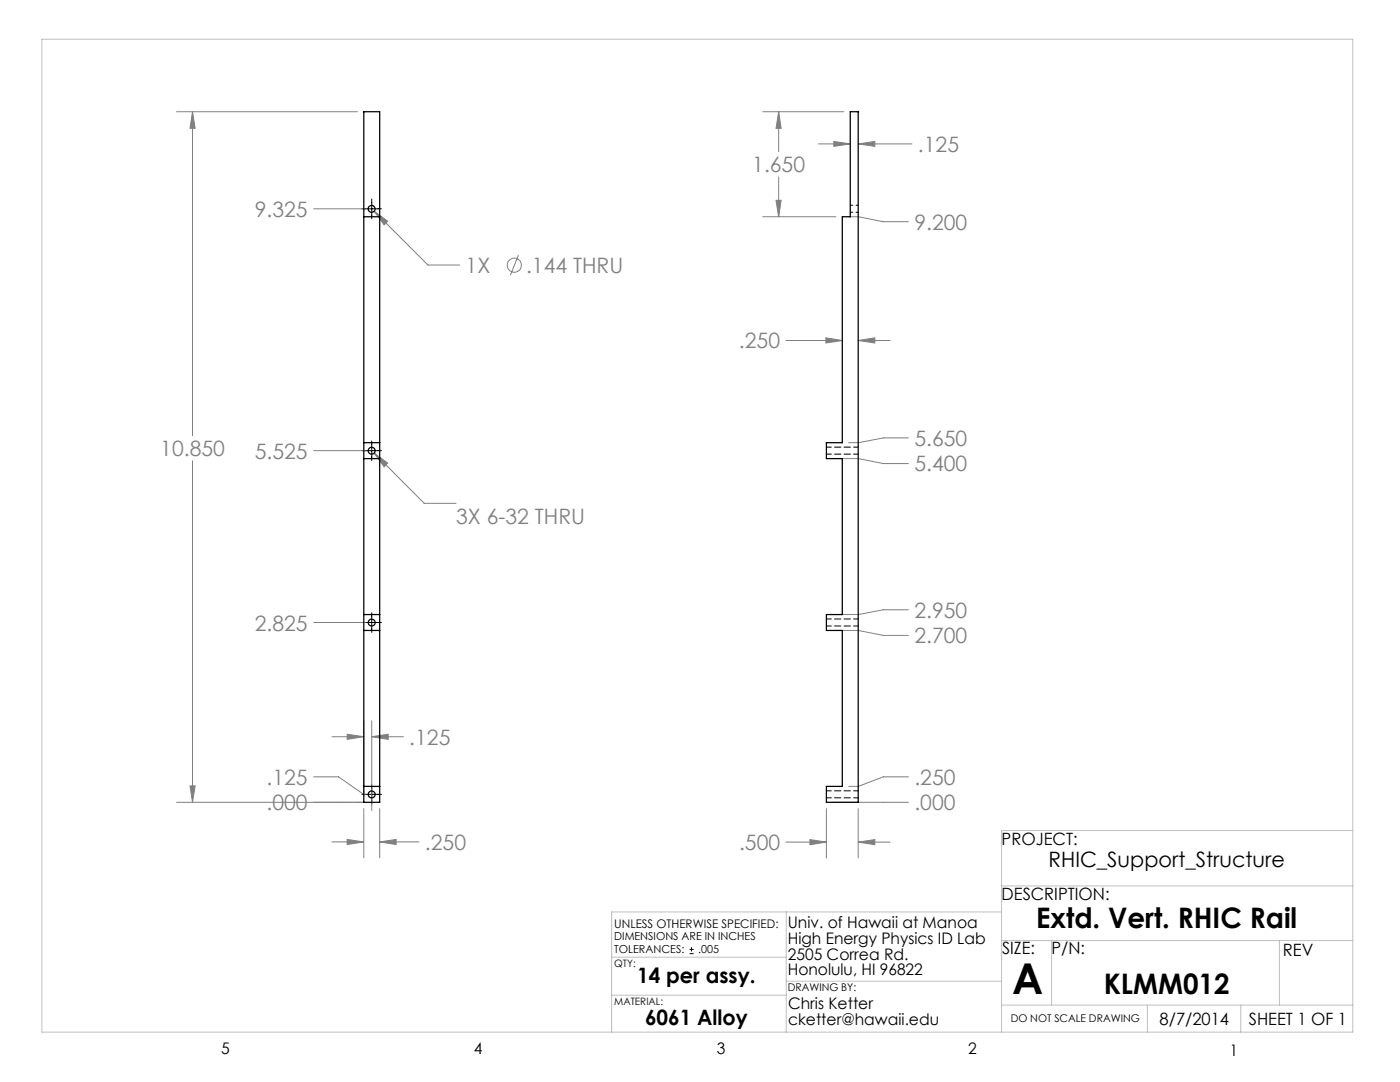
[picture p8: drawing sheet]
<svg xmlns="http://www.w3.org/2000/svg" width="279mm" height="216mm" viewBox="0 0 279 216" stroke-linecap="round" stroke-linejoin="round" font-family="sans-serif">
<g fill="none" stroke="#808080" stroke-width=".2">
<path d="M35.2 22.3h36.1M38.4 22.3l.5 3.3h-1zM38.4 22.3v64.6M152.2 22.3h16.2M154.9 40h1l-.5 3.3zM155.4 22.3l.5 3.3h-1zM155.4 22.3v8M155.4 35.3v8M163.3 28.7h6.4M166.4 28.2l3.3 .5-3.3 .5zM171.3 28.7l3.3-.5v1zM171.3 28.7h10.7"/>
<path d="M62.6 41.7h10.3M74.7 42.2l2.7 1.9-.7 .8zM74.7 42.2l10.7 10.7h6.4M103.5 50.9l-1.7 4M152.2 43.3h14.6M169.4 43.3h1.9l5 .9h5M156.8 67.9h11.3M164.8 67.4l3.3 .5-3.3 .5zM171.3 67.9l3.3-.5v1zM171.3 67.9h6.3M38.4 91.9v68.2M62.6 89.9h10.3"/>
<path d="M74.7 90.4l2.7 2-.7 .7zM74.7 90.4l10 10h6.3M166.2 91.5h5.1l5 1h5M181.3 87.4h-5l-5 .9h-1.9M62.6 124.2h10.3M166.2 125.8h5.1l5 1h5M181.3 121.7h-5l-5 .9h-5.1M37.9 156.8h1l-.5 3.3zM62.6 155h5l5 3.5h.3M66.3 147h6.3M69.3 146.5l3.3 .5-3.3 .5zM72.6 143.8v15"/>
<path d="M74.2 147l3.3-.5v1zM74.2 143.8v17.9M74.2 147h6.3M181.3 155h-5l-5 1.9h-1.9M35.2 160.1h37.4M66.3 168h6.3M69.3 167.5l3.3 .5-3.3 .5zM72.6 161.4v9.8M75.8 168l3.3-.5v1zM75.8 161.4v9.8M75.8 168h7.8M156.8 168h8.1"/>
<path d="M161.6 167.5l3.3 .5-3.3 .6zM164.9 161.4v9.8M166.2 160.1h15.1M171.3 168l3.3-.5v1.1zM171.3 161.4v9.8M171.3 168h6.3"/>
<circle cx="102.7" cy="52.9" r="1.41"/>
</g>
<path d="M74.2 39.7v3.9M72.2 41.7h3.9M72.2 89.9h3.9M74.2 88v3.9M72.2 124.2h3.9M74.2 122.3v3.9M72.2 158.5h3.9M74.2 156.6v3.9M137.6 190.3h.8M137.6 189.4h.8M138 189v.9" fill="none" stroke="#000" stroke-width=".2"/>
<g fill="none" stroke="#c0c0c0" stroke-width=".2">
<path d="M8.4 7.8h261.6v198.2h-261.6zM199.9 176.8h70.1M270 165.7h-70.1v40.3M122.1 198.6h34.8M122.1 191h34.8M156.9 182v24M156.9 195.8h43M199.9 182h-77.8v24M199.9 187.7h70.1M209.9 187.7v12.9M255.3 187.7v12.9M199.9 200.6h70.1"/>
<path d="M229 200.6v5.4M247.6 200.6v5.4"/>
</g>
<path d="M69.3 146.5l3.3 .5-3.3 .5zM74.2 147l3.3-.5v1zM74.7 90.4l2 2.7 .7-.7zM38.4 22.3l.5 3.3h-1zM37.9 156.8h1l-.5 3.3zM74.7 42.2l2 2.7 .7-.8zM69.3 167.5l3.3 .5-3.3 .5zM75.8 168l3.3-.5v1zM164.8 67.4l3.3 .5-3.3 .5zM171.3 67.9l3.3-.5v1zM161.6 167.5l3.3 .5-3.3 .6zM171.3 168l3.3-.5v1.1zM155.4 22.3l.5 3.3h-1zM154.9 40h1l-.5 3.3zM166.4 28.2l3.3 .5-3.3 .5zM171.3 28.7l3.3-.5v1z" fill="#808080"/>
<g fill="none" stroke="#000" stroke-width=".25">
<path d="M72.6 22.3h3.2v137.8h-3.2zM169.7 22.3h1.6v137.8h-6.4v-3.2h3.2v-31.1h-3.2v-3.2h3.2v-31.1h-3.2v-3.2h3.2v-45h1.6zM72.6 43.3h3.2M72.6 91.5h3.2M72.6 88.3h3.2M72.6 122.6h3.2M72.6 125.8h3.2M72.6 156.9h3.2"/>
<circle cx="74.2" cy="41.7" r=".69"/>
<circle cx="74.2" cy="89.9" r=".69"/>
<circle cx="74.2" cy="124.2" r=".69"/>
<circle cx="74.2" cy="158.5" r=".69"/>
</g>
<path d="M165 90.6h6.3M171.3 89.2h-6.3M165 124.9h6.3M171.3 123.5h-6.3M165 159.2h6.3M171.3 157.8h-6.3" fill="none" stroke="#000" stroke-width=".2" stroke-dasharray="1.3 .6" stroke-dashoffset=".3"/>
<path d="M169.7 42.4h1.6M171.3 41h-1.6" fill="none" stroke="#000" stroke-width=".2" stroke-dasharray="1.3 .6" stroke-dashoffset=".8"/>
<text font-size="8.5" x="202" y="198.3">A</text>
<g font-size="5.6">
<text x="206.8" y="185.1">Extd. Vert. RHIC Rail</text>
<text x="220.3" y="198.4">KLMM012</text>
</g>
<g font-size="4.2" fill="#808080">
<text x="150.1" y="34.4">1.650</text>
<text x="183.2" y="30.3">.125</text>
<text x="50.9" y="43.3">9.325</text>
<text x="182.5" y="45.8">9.200</text>
<text x="92.9" y="54.5">1X</text>
<text x="105" y="54.5">.144 THRU</text>
<text x="147.5" y="69.5">.250</text>
<text x="182.5" y="89">5.650</text>
<text x="32" y="91">10.850</text>
<text x="50.9" y="91.5">5.525</text>
<text x="182.5" y="94.1">5.400</text>
<text x="91" y="104.5">3X 6-32 THRU</text>
<text x="50.9" y="125.8">2.825</text>
<text x="182.5" y="123.3">2.950</text>
<text x="182.5" y="128.4">2.700</text>
<text x="81.7" y="148.6">.125</text>
<text x="53.2" y="161.7">.000</text>
<text x="53.2" y="156.6">.125</text>
<text x="182.5" y="161.7">.000</text>
<text x="182.5" y="156.6">.250</text>
<text x="84.8" y="169.6">.250</text>
<text x="147.5" y="169.6">.500</text>
</g>
<g font-size="4.2">
<text x="209.3" y="173.1">RHIC_Support_Structure</text>
<text x="127.2" y="196.2">14 per assy.</text>
<text x="128.7" y="204.5">6061 Alloy</text>
</g>
<g font-size="3.4">
<text x="199.9" y="168.5">PROJECT:</text>
<text x="199.9" y="179.6">DESCRIPTION:</text>
<text x="200" y="190.5">SIZE:</text>
<text x="209.9" y="190.5">P/N:</text>
<text x="256" y="190.8">REV</text>
<text x="231.4" y="204.5">8/7/2014</text>
<text x="249.2" y="204.5">SHEET 1 OF 1</text>
</g>
<g font-size="3.2">
<text x="157.2" y="185.1">Univ. of Hawaii at Manoa</text>
<text x="157.2" y="188.3">High Energy Physics ID Lab</text>
<text x="157.2" y="191.5">2505 Correa Rd.</text>
<text x="157.2" y="194.6">Honolulu, HI 96822</text>
<text x="157.3" y="201.4">Chris Ketter</text>
<text x="157.3" y="204.6">cketter@hawaii.edu</text>
<text x="44.2" y="210.4">5</text>
<text x="94.6" y="210.3">4</text>
<text x="143.1" y="210.4">3</text>
<text x="193.2" y="210.3">2</text>
<text x="245.4" y="210.6">1</text>
</g>
<text font-size="2.4" x="122.6" y="185.1">UNLESS OTHERWISE SPECIFIED:</text>
<g font-size="2.2">
<text x="122.6" y="187.6">DIMENSIONS ARE IN INCHES</text>
<text x="122.6" y="190.3">TOLERANCES:</text>
<text x="139.4" y="190.3">.005</text>
</g>
<g font-size="2.1">
<text x="157.2" y="197.8">DRAWING BY:</text>
<text x="201.7" y="204">DO NOT SCALE DRAWING</text>
</g>
<g font-size="2">
<text x="122.6" y="192.9">QTY:</text>
<text x="122.6" y="200.5">MATERIAL:</text>
</g>
</svg>
